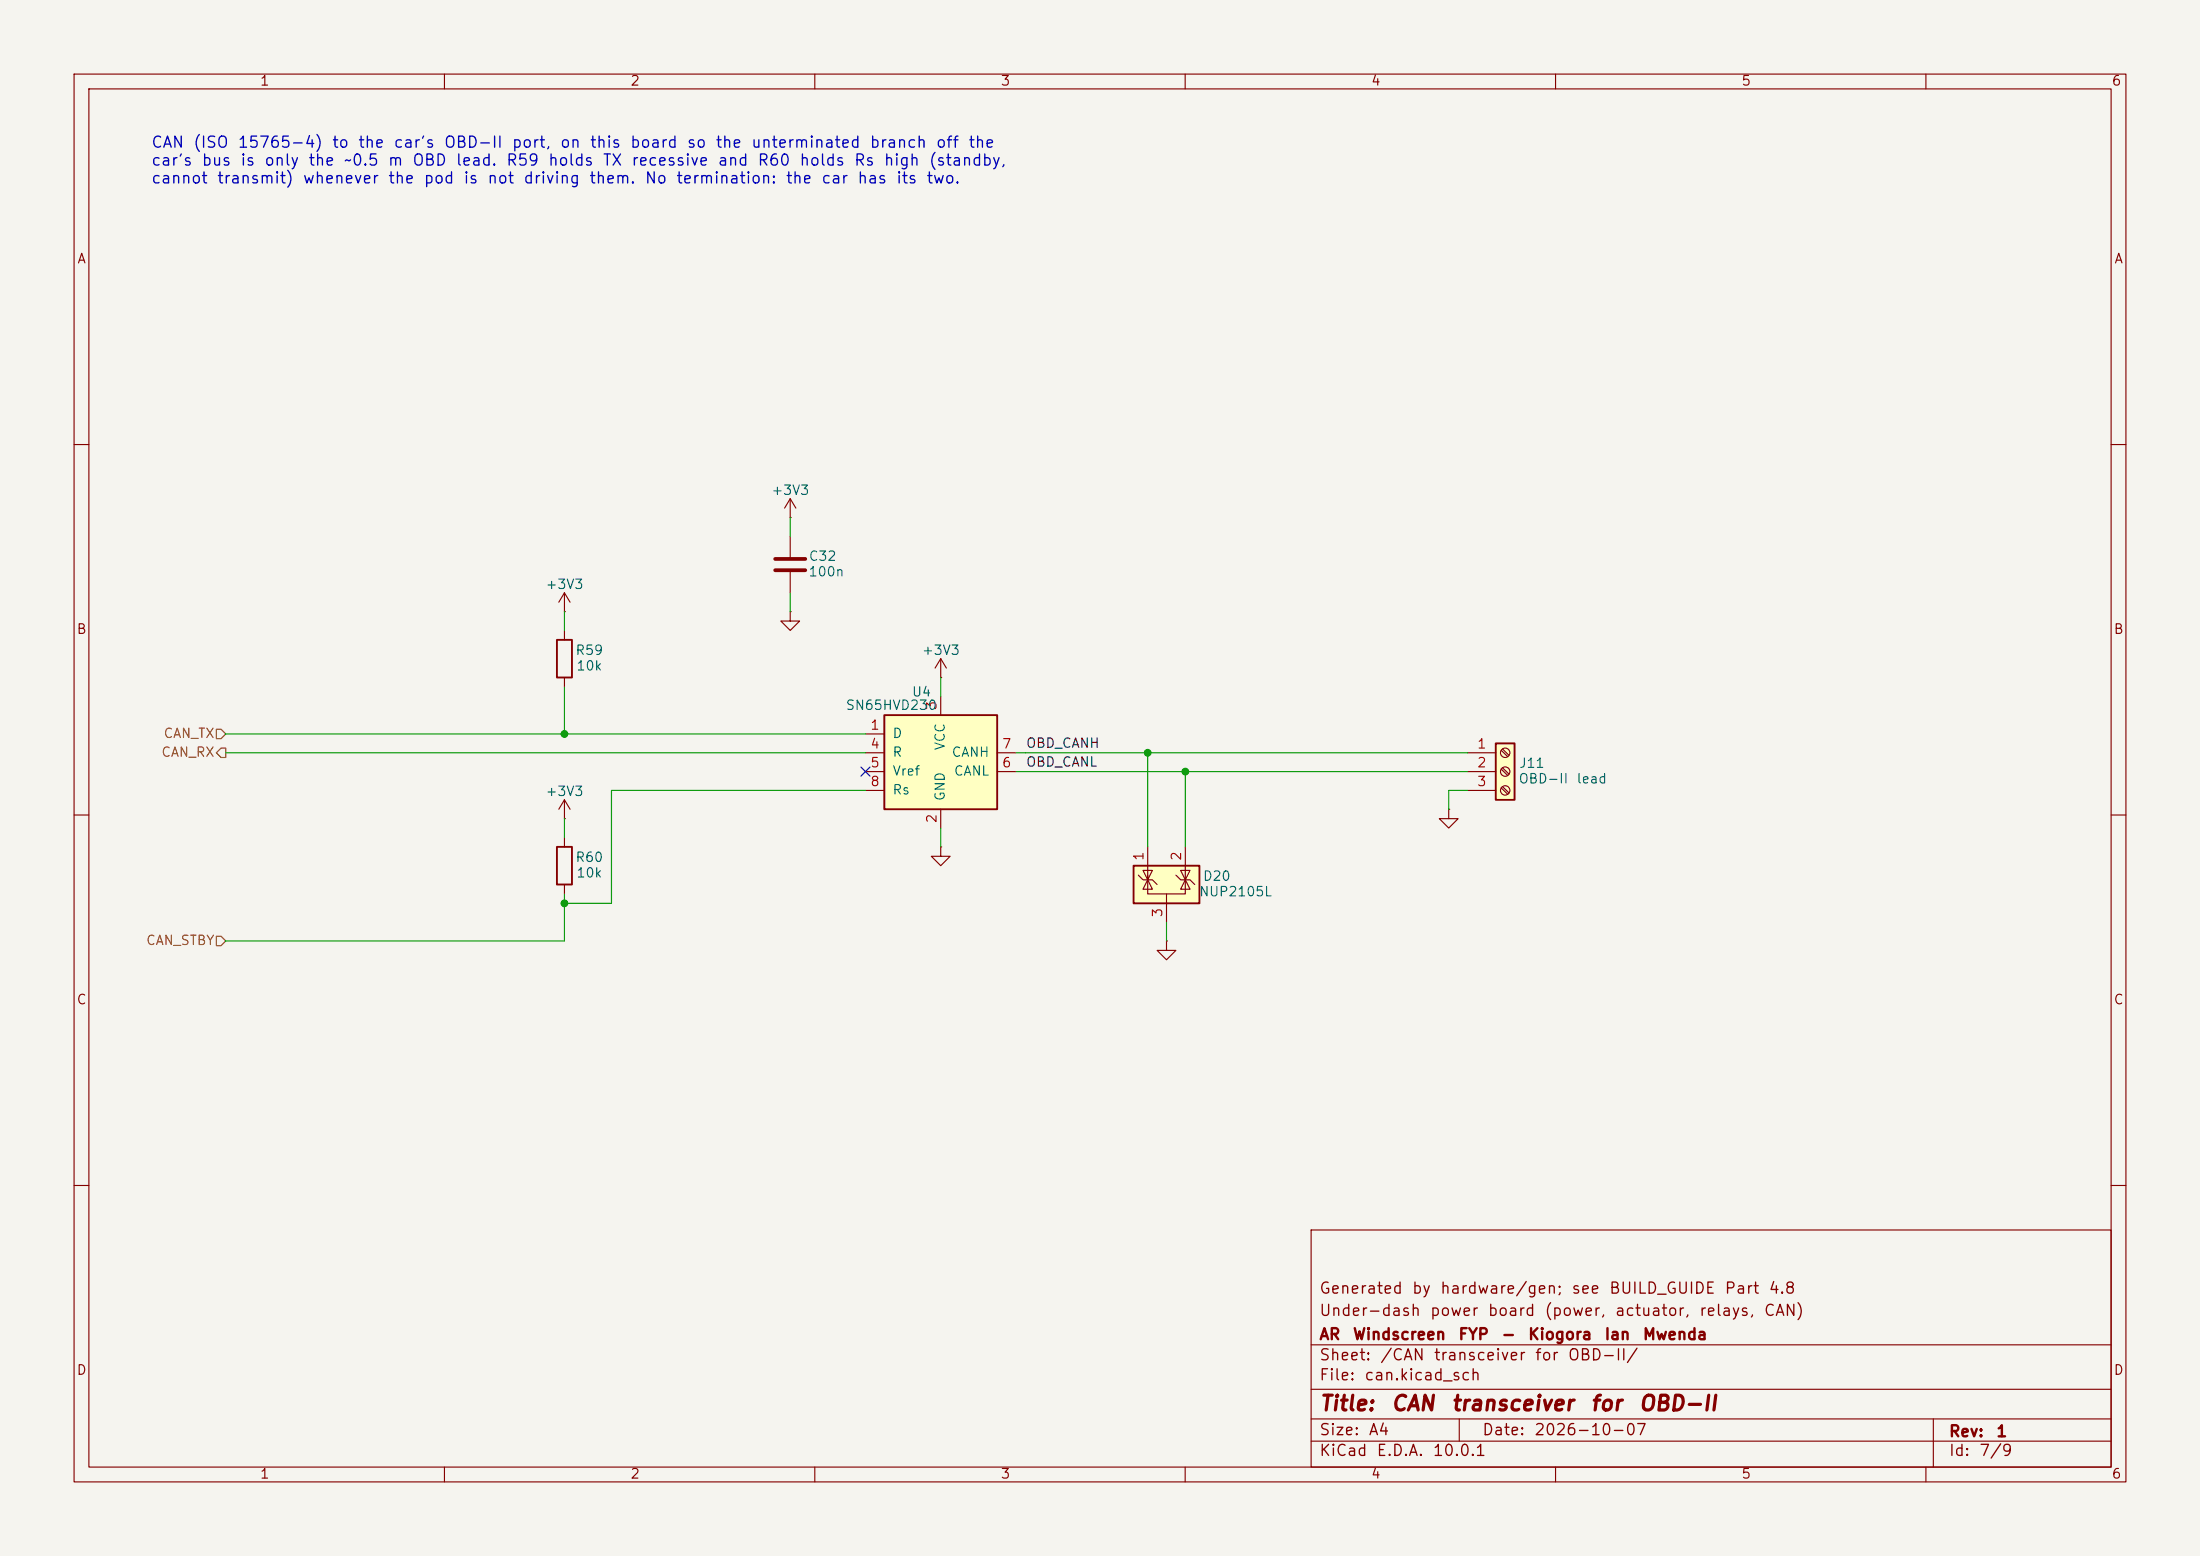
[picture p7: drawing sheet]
(kicad_sch
 (version 20250610)
 (generator "eeschema")
 (generator_version "10.0")
 (paper "A4")
 (title_block
  (title "CAN transceiver for OBD-II")
  (date "2026-10-07")
  (rev "1")
  (company "AR Windscreen FYP - Kiogora Ian Mwenda")
  (comment 1 "Under-dash power board (power, actuator, relays, CAN)")
  (comment 2 "Generated by hardware/gen; see BUILD_GUIDE Part 4.8"))
 (lib_symbols
  (symbol "Device:R"
   (pin_numbers (hide yes))
   (pin_names
    (offset 0)) (exclude_from_sim no) (in_bom yes) (on_board yes)
   (in_pos_files yes)
   (duplicate_pin_numbers_are_jumpers no)
   (property "Reference" "R" (at 2.032 0 90) (show_name no) (do_not_autoplace no) (effects (font (size 1.27 1.27))))
   (property "Value" "R" (at 0 0 90) (show_name no) (do_not_autoplace no) (effects (font (size 1.27 1.27))))
   (property "Footprint" "" (at -1.778 0 90) (show_name no) (do_not_autoplace no) (hide yes) (effects (font (size 1.27 1.27))))
   (property "Datasheet" "" (at 0 0 0) (show_name no) (do_not_autoplace no) (hide yes) (effects (font (size 1.27 1.27))))
   (property "Description" "Resistor" (at 0 0 0) (show_name no) (do_not_autoplace no) (hide yes) (effects (font (size 1.27 1.27))))
   (symbol "R_0_1"
    (rectangle (start -1.016 -2.54) (end 1.016 2.54) (stroke (width 0.254) (type default)) (fill (type none))))
   (symbol "R_1_1"
    (pin passive line (at 0 3.81 270) (length 1.27) (name "" (effects (font (size 1.27 1.27)))) (number "1" (effects (font (size 1.27 1.27)))))
    (pin passive line (at 0 -3.81 90) (length 1.27) (name "" (effects (font (size 1.27 1.27)))) (number "2" (effects (font (size 1.27 1.27))))))
   (embedded_fonts no))
  (symbol "Interface_CAN_LIN:SN65HVD230"
   (pin_names
    (offset 1.016)) (exclude_from_sim no) (in_bom yes) (on_board yes)
   (in_pos_files yes)
   (duplicate_pin_numbers_are_jumpers no)
   (property "Reference" "U" (at -2.54 10.16 0) (show_name no) (do_not_autoplace no) (effects (font (size 1.27 1.27)) (justify right)))
   (property "Value" "SN65HVD230" (at -2.54 7.62 0) (show_name no) (do_not_autoplace no) (effects (font (size 1.27 1.27)) (justify right)))
   (property "Footprint" "Package_SO:SOIC-8_3.9x4.9mm_P1.27mm" (at 0 -12.7 0) (show_name no) (do_not_autoplace no) (hide yes) (effects (font (size 1.27 1.27))))
   (property "Datasheet" "http://www.ti.com/lit/ds/symlink/sn65hvd230.pdf" (at -2.54 10.16 0) (show_name no) (do_not_autoplace no) (hide yes) (effects (font (size 1.27 1.27))))
   (property "Description" "CAN Bus Transceivers, 3.3V, 1Mbps, Low-Power capabilities, SOIC-8" (at 0 0 0) (show_name no) (do_not_autoplace no) (hide yes) (effects (font (size 1.27 1.27))))
   (symbol "SN65HVD230_0_1"
    (rectangle (start -7.62 5.08) (end 7.62 -7.62) (stroke (width 0.254) (type default)) (fill (type background))))
   (symbol "SN65HVD230_1_1"
    (pin input line (at -10.16 2.54 0) (length 2.54) (name "D" (effects (font (size 1.27 1.27)))) (number "1" (effects (font (size 1.27 1.27)))))
    (pin power_in line (at 0 -10.16 90) (length 2.54) (name "GND" (effects (font (size 1.27 1.27)))) (number "2" (effects (font (size 1.27 1.27)))))
    (pin power_in line (at 0 7.62 270) (length 2.54) (name "VCC" (effects (font (size 1.27 1.27)))) (number "3" (effects (font (size 1.27 1.27)))))
    (pin output line (at -10.16 0 0) (length 2.54) (name "R" (effects (font (size 1.27 1.27)))) (number "4" (effects (font (size 1.27 1.27)))))
    (pin output line (at -10.16 -2.54 0) (length 2.54) (name "Vref" (effects (font (size 1.27 1.27)))) (number "5" (effects (font (size 1.27 1.27)))))
    (pin bidirectional line (at 10.16 -2.54 180) (length 2.54) (name "CANL" (effects (font (size 1.27 1.27)))) (number "6" (effects (font (size 1.27 1.27)))))
    (pin bidirectional line (at 10.16 0 180) (length 2.54) (name "CANH" (effects (font (size 1.27 1.27)))) (number "7" (effects (font (size 1.27 1.27)))))
    (pin input line (at -10.16 -5.08 0) (length 2.54) (name "Rs" (effects (font (size 1.27 1.27)))) (number "8" (effects (font (size 1.27 1.27))))))
   (embedded_fonts no))
  (symbol "Device:C"
   (pin_numbers (hide yes))
   (pin_names
    (offset 0.254)) (exclude_from_sim no) (in_bom yes) (on_board yes)
   (in_pos_files yes)
   (duplicate_pin_numbers_are_jumpers no)
   (property "Reference" "C" (at 0.635 2.54 0) (show_name no) (do_not_autoplace no) (effects (font (size 1.27 1.27)) (justify left)))
   (property "Value" "C" (at 0.635 -2.54 0) (show_name no) (do_not_autoplace no) (effects (font (size 1.27 1.27)) (justify left)))
   (property "Footprint" "" (at 0.9652 -3.81 0) (show_name no) (do_not_autoplace no) (hide yes) (effects (font (size 1.27 1.27))))
   (property "Datasheet" "" (at 0 0 0) (show_name no) (do_not_autoplace no) (hide yes) (effects (font (size 1.27 1.27))))
   (property "Description" "Unpolarized capacitor" (at 0 0 0) (show_name no) (do_not_autoplace no) (hide yes) (effects (font (size 1.27 1.27))))
   (symbol "C_0_1"
    (polyline (pts (xy -2.032 0.762) (xy 2.032 0.762)) (stroke (width 0.508) (type default)) (fill (type none)))
    (polyline (pts (xy -2.032 -0.762) (xy 2.032 -0.762)) (stroke (width 0.508) (type default)) (fill (type none))))
   (symbol "C_1_1"
    (pin passive line (at 0 3.81 270) (length 2.794) (name "" (effects (font (size 1.27 1.27)))) (number "1" (effects (font (size 1.27 1.27)))))
    (pin passive line (at 0 -3.81 90) (length 2.794) (name "" (effects (font (size 1.27 1.27)))) (number "2" (effects (font (size 1.27 1.27))))))
   (embedded_fonts no))
  (symbol "Power_Protection:NUP2105L"
   (pin_names (hide yes)) (exclude_from_sim no) (in_bom yes) (on_board yes)
   (in_pos_files yes)
   (duplicate_pin_numbers_are_jumpers no)
   (property "Reference" "D" (at 5.715 2.54 0) (show_name no) (do_not_autoplace no) (effects (font (size 1.27 1.27)) (justify left)))
   (property "Value" "NUP2105L" (at 5.715 0.635 0) (show_name no) (do_not_autoplace no) (effects (font (size 1.27 1.27)) (justify left)))
   (property "Footprint" "Package_TO_SOT_SMD:SOT-23" (at 5.715 -1.27 0) (show_name no) (do_not_autoplace no) (hide yes) (effects (font (size 1.27 1.27)) (justify left)))
   (property "Datasheet" "https://www.onsemi.com/pub_link/Collateral/NUP2105L-D.PDF" (at 3.175 3.175 0) (show_name no) (do_not_autoplace no) (hide yes) (effects (font (size 1.27 1.27))))
   (property "Description" "Dual Line CAN Bus Protector, 24Vrwm" (at 0 0 0) (show_name no) (do_not_autoplace no) (hide yes) (effects (font (size 1.27 1.27))))
   (symbol "NUP2105L_0_0"
    (pin passive line (at 0 -5.08 90) (length 2.54) (name "A" (effects (font (size 1.27 1.27)))) (number "3" (effects (font (size 1.27 1.27))))))
   (symbol "NUP2105L_0_1"
    (rectangle (start -4.445 2.54) (end 4.445 -2.54) (stroke (width 0.254) (type default)) (fill (type background)))
    (polyline (pts (xy -3.81 1.27) (xy -3.175 0.635) (xy -1.905 0.635) (xy -1.27 0)) (stroke (width 0) (type default)) (fill (type none)))
    (polyline (pts (xy -2.54 2.54) (xy -2.54 0.635)) (stroke (width 0) (type default)) (fill (type none)))
    (polyline (pts (xy -2.54 0.635) (xy -2.54 -1.27) (xy 2.54 -1.27) (xy 2.54 0.635)) (stroke (width 0) (type default)) (fill (type none)))
    (polyline (pts (xy -2.54 0.635) (xy -1.905 -0.635) (xy -3.175 -0.635) (xy -2.54 0.635)) (stroke (width 0) (type default)) (fill (type none)))
    (polyline (pts (xy -2.54 0.635) (xy -3.175 1.905) (xy -1.905 1.905) (xy -2.54 0.635) (xy -2.54 1.27)) (stroke (width 0) (type default)) (fill (type none)))
    (polyline (pts (xy 0 -1.27) (xy 0 -2.54)) (stroke (width 0) (type default)) (fill (type none)))
    (polyline (pts (xy 1.27 1.27) (xy 1.905 0.635) (xy 2.54 0.635) (xy 3.175 0.635) (xy 3.81 0)) (stroke (width 0) (type default)) (fill (type none)))
    (polyline (pts (xy 2.54 2.54) (xy 2.54 0.635)) (stroke (width 0) (type default)) (fill (type none)))
    (polyline (pts (xy 2.54 0.635) (xy 1.905 -0.635) (xy 3.175 -0.635) (xy 2.54 0.635)) (stroke (width 0) (type default)) (fill (type none)))
    (polyline (pts (xy 2.54 0.635) (xy 3.175 1.905) (xy 1.905 1.905) (xy 2.54 0.635)) (stroke (width 0) (type default)) (fill (type none))))
   (symbol "NUP2105L_1_1"
    (pin passive line (at -2.54 5.08 270) (length 2.54) (name "K" (effects (font (size 1.27 1.27)))) (number "1" (effects (font (size 1.27 1.27)))))
    (pin passive line (at 2.54 5.08 270) (length 2.54) (name "K" (effects (font (size 1.27 1.27)))) (number "2" (effects (font (size 1.27 1.27))))))
   (embedded_fonts no))
  (symbol "Connector:Screw_Terminal_01x03"
   (pin_names
    (offset 1.016) (hide yes)) (exclude_from_sim no) (in_bom yes) (on_board yes)
   (in_pos_files yes)
   (duplicate_pin_numbers_are_jumpers no)
   (property "Reference" "J" (at 0 5.08 0) (show_name no) (do_not_autoplace no) (effects (font (size 1.27 1.27))))
   (property "Value" "Screw_Terminal_01x03" (at 0 -5.08 0) (show_name no) (do_not_autoplace no) (effects (font (size 1.27 1.27))))
   (property "Footprint" "" (at 0 0 0) (show_name no) (do_not_autoplace no) (hide yes) (effects (font (size 1.27 1.27))))
   (property "Datasheet" "" (at 0 0 0) (show_name no) (do_not_autoplace no) (hide yes) (effects (font (size 1.27 1.27))))
   (property "Description" "Generic screw terminal, single row, 01x03, script generated (kicad-library-utils/schlib/autogen/connector/)" (at 0 0 0) (show_name no) (do_not_autoplace no) (hide yes) (effects (font (size 1.27 1.27))))
   (symbol "Screw_Terminal_01x03_1_1"
    (rectangle (start -1.27 3.81) (end 1.27 -3.81) (stroke (width 0.254) (type default)) (fill (type background)))
    (polyline (pts (xy -0.5334 2.8702) (xy 0.3302 2.032)) (stroke (width 0.1524) (type default)) (fill (type none)))
    (polyline (pts (xy -0.5334 0.3302) (xy 0.3302 -0.508)) (stroke (width 0.1524) (type default)) (fill (type none)))
    (polyline (pts (xy -0.5334 -2.2098) (xy 0.3302 -3.048)) (stroke (width 0.1524) (type default)) (fill (type none)))
    (polyline (pts (xy -0.3556 3.048) (xy 0.508 2.2098)) (stroke (width 0.1524) (type default)) (fill (type none)))
    (polyline (pts (xy -0.3556 0.508) (xy 0.508 -0.3302)) (stroke (width 0.1524) (type default)) (fill (type none)))
    (polyline (pts (xy -0.3556 -2.032) (xy 0.508 -2.8702)) (stroke (width 0.1524) (type default)) (fill (type none)))
    (circle (center 0 2.54) (radius 0.635) (stroke (width 0.1524) (type default)) (fill (type none)))
    (circle (center 0 0) (radius 0.635) (stroke (width 0.1524) (type default)) (fill (type none)))
    (circle (center 0 -2.54) (radius 0.635) (stroke (width 0.1524) (type default)) (fill (type none)))
    (pin passive line (at -5.08 2.54 0) (length 3.81) (name "Pin_1" (effects (font (size 1.27 1.27)))) (number "1" (effects (font (size 1.27 1.27)))))
    (pin passive line (at -5.08 0 0) (length 3.81) (name "Pin_2" (effects (font (size 1.27 1.27)))) (number "2" (effects (font (size 1.27 1.27)))))
    (pin passive line (at -5.08 -2.54 0) (length 3.81) (name "Pin_3" (effects (font (size 1.27 1.27)))) (number "3" (effects (font (size 1.27 1.27))))))
   (embedded_fonts no))
  (symbol "power:+3V3"
   (power global)
   (pin_numbers (hide yes))
   (pin_names
    (offset 0) (hide yes)) (exclude_from_sim no) (in_bom yes) (on_board yes)
   (in_pos_files yes)
   (duplicate_pin_numbers_are_jumpers no)
   (property "Reference" "#PWR" (at 0 -3.81 0) (show_name no) (do_not_autoplace no) (hide yes) (effects (font (size 1.27 1.27))))
   (property "Value" "+3V3" (at 0 3.556 0) (show_name no) (do_not_autoplace no) (effects (font (size 1.27 1.27))))
   (property "Footprint" "" (at 0 0 0) (show_name no) (do_not_autoplace no) (hide yes) (effects (font (size 1.27 1.27))))
   (property "Datasheet" "" (at 0 0 0) (show_name no) (do_not_autoplace no) (hide yes) (effects (font (size 1.27 1.27))))
   (property "Description" "Power symbol creates a global label with name \"+3V3\"" (at 0 0 0) (show_name no) (do_not_autoplace no) (hide yes) (effects (font (size 1.27 1.27))))
   (symbol "+3V3_0_1"
    (polyline (pts (xy -0.762 1.27) (xy 0 2.54)) (stroke (width 0) (type default)) (fill (type none)))
    (polyline (pts (xy 0 2.54) (xy 0.762 1.27)) (stroke (width 0) (type default)) (fill (type none)))
    (polyline (pts (xy 0 0) (xy 0 2.54)) (stroke (width 0) (type default)) (fill (type none))))
   (symbol "+3V3_1_1"
    (pin power_in line (at 0 0 90) (length 0) (name "" (effects (font (size 1.27 1.27)))) (number "1" (effects (font (size 1.27 1.27))))))
   (embedded_fonts no))
  (symbol "power:GND"
   (power global)
   (pin_numbers (hide yes))
   (pin_names
    (offset 0) (hide yes)) (exclude_from_sim no) (in_bom yes) (on_board yes)
   (in_pos_files yes)
   (duplicate_pin_numbers_are_jumpers no)
   (property "Reference" "#PWR" (at 0 -6.35 0) (show_name no) (do_not_autoplace no) (hide yes) (effects (font (size 1.27 1.27))))
   (property "Value" "GND" (at 0 -3.81 0) (show_name no) (do_not_autoplace no) (effects (font (size 1.27 1.27))))
   (property "Footprint" "" (at 0 0 0) (show_name no) (do_not_autoplace no) (hide yes) (effects (font (size 1.27 1.27))))
   (property "Datasheet" "" (at 0 0 0) (show_name no) (do_not_autoplace no) (hide yes) (effects (font (size 1.27 1.27))))
   (property "Description" "Power symbol creates a global label with name \"GND\" , ground" (at 0 0 0) (show_name no) (do_not_autoplace no) (hide yes) (effects (font (size 1.27 1.27))))
   (symbol "GND_0_1"
    (polyline (pts (xy 0 0) (xy 0 -1.27) (xy 1.27 -1.27) (xy 0 -2.54) (xy -1.27 -1.27) (xy 0 -1.27)) (stroke (width 0) (type default)) (fill (type none))))
   (symbol "GND_1_1"
    (pin power_in line (at 0 0 270) (length 0) (name "" (effects (font (size 1.27 1.27)))) (number "1" (effects (font (size 1.27 1.27))))))
   (embedded_fonts no)))
 (text "CAN (ISO 15765-4) to the car's OBD-II port, on this board so the unterminated branch off the\ncar's bus is only the ~0.5 m OBD lead. R59 holds TX recessive and R60 holds Rs high (standby,\ncannot transmit) whenever the pod is not driving them. No termination: the car has its two."
  (exclude_from_sim no)
  (at 20.32 25.4 0)
  (effects (font (size 1.5 1.5)) (justify left bottom)))
 (symbol
  (lib_id "Device:R")
  (at 76.2 88.9 0)
  (unit 1)
  (exclude_from_sim no)
  (in_bom yes)
  (on_board yes)
  (dnp no)
  (property "Reference" "R59" (at 79.54 87.85 0) (effects (font (size 1.27 1.27))))
  (property "Value" "10k" (at 79.54 89.95 0) (effects (font (size 1.27 1.27))))
  (property "Footprint" "Resistor_SMD:R_0805_2012Metric" (at 76.2 88.9 0) (hide yes) (effects (font (size 1.27 1.27))))
  (property "Datasheet" "" (at 76.2 88.9 0) (hide yes) (effects (font (size 1.27 1.27))))
  (property "Description" "recessive when not driven" (at 76.2 88.9 0) (hide yes) (effects (font (size 1.27 1.27))))
  (pin "1")
  (pin "2"))
 (symbol
  (lib_id "Device:R")
  (at 76.2 116.84 0)
  (unit 1)
  (exclude_from_sim no)
  (in_bom yes)
  (on_board yes)
  (dnp no)
  (property "Reference" "R60" (at 79.54 115.79 0) (effects (font (size 1.27 1.27))))
  (property "Value" "10k" (at 79.54 117.89 0) (effects (font (size 1.27 1.27))))
  (property "Footprint" "Resistor_SMD:R_0805_2012Metric" (at 76.2 116.84 0) (hide yes) (effects (font (size 1.27 1.27))))
  (property "Datasheet" "" (at 76.2 116.84 0) (hide yes) (effects (font (size 1.27 1.27))))
  (property "Description" "standby (cannot transmit) when not driven" (at 76.2 116.84 0) (hide yes) (effects (font (size 1.27 1.27))))
  (pin "1")
  (pin "2"))
 (symbol
  (lib_id "Interface_CAN_LIN:SN65HVD230")
  (at 127.0 101.6 0)
  (unit 1)
  (exclude_from_sim no)
  (in_bom yes)
  (on_board yes)
  (dnp no)
  (property "Reference" "U4" (at 124.384 93.47 0) (effects (font (size 1.27 1.27))))
  (property "Value" "SN65HVD230" (at 120.32 95.27 0) (effects (font (size 1.27 1.27))))
  (property "Footprint" "Package_SO:SOIC-8_3.9x4.9mm_P1.27mm" (at 127.0 101.6 0) (hide yes) (effects (font (size 1.27 1.27))))
  (property "Datasheet" "" (at 127.0 101.6 0) (hide yes) (effects (font (size 1.27 1.27))))
  (property "Description" "beside the OBD lead: the stub on the car's bus is the lead only. No termination." (at 127.0 101.6 0) (hide yes) (effects (font (size 1.27 1.27))))
  (pin "1")
  (pin "2")
  (pin "3")
  (pin "4")
  (pin "5")
  (pin "6")
  (pin "7")
  (pin "8"))
 (symbol
  (lib_id "Device:C")
  (at 106.68 76.2 0)
  (unit 1)
  (exclude_from_sim no)
  (in_bom yes)
  (on_board yes)
  (dnp no)
  (property "Reference" "C32" (at 111.036 75.15 0) (effects (font (size 1.27 1.27))))
  (property "Value" "100n" (at 111.544 77.25 0) (effects (font (size 1.27 1.27))))
  (property "Footprint" "Capacitor_SMD:C_0805_2012Metric" (at 106.68 76.2 0) (hide yes) (effects (font (size 1.27 1.27))))
  (property "Datasheet" "" (at 106.68 76.2 0) (hide yes) (effects (font (size 1.27 1.27))))
  (property "Description" "" (at 106.68 76.2 0) (hide yes) (effects (font (size 1.27 1.27))))
  (pin "1")
  (pin "2"))
 (symbol
  (lib_id "Power_Protection:NUP2105L")
  (at 157.48 119.38 0)
  (unit 1)
  (exclude_from_sim no)
  (in_bom yes)
  (on_board yes)
  (dnp no)
  (property "Reference" "D20" (at 164.249 118.33 0) (effects (font (size 1.27 1.27))))
  (property "Value" "NUP2105L" (at 166.789 120.43 0) (effects (font (size 1.27 1.27))))
  (property "Footprint" "Package_TO_SOT_SMD:SOT-23" (at 157.48 119.38 0) (hide yes) (effects (font (size 1.27 1.27))))
  (property "Datasheet" "" (at 157.48 119.38 0) (hide yes) (effects (font (size 1.27 1.27))))
  (property "Description" "CAN bus ESD" (at 157.48 119.38 0) (hide yes) (effects (font (size 1.27 1.27))))
  (pin "3")
  (pin "1")
  (pin "2"))
 (symbol
  (lib_id "Connector:Screw_Terminal_01x03")
  (at 203.2 104.14 0)
  (unit 1)
  (exclude_from_sim no)
  (in_bom yes)
  (on_board yes)
  (dnp no)
  (property "Reference" "J11" (at 206.794 103.09 0) (effects (font (size 1.27 1.27))))
  (property "Value" "OBD-II lead" (at 210.858 105.19 0) (effects (font (size 1.27 1.27))))
  (property "Footprint" "TerminalBlock_Phoenix:TerminalBlock_Phoenix_MKDS-1,5-3-5.08_1x03_P5.08mm_Horizontal" (at 203.2 104.14 0) (hide yes) (effects (font (size 1.27 1.27))))
  (property "Datasheet" "" (at 203.2 104.14 0) (hide yes) (effects (font (size 1.27 1.27))))
  (property "Description" "J1962 pin 6 CAN_H, pin 14 CAN_L, pins 4/5 ground; ~0.5 m" (at 203.2 104.14 0) (hide yes) (effects (font (size 1.27 1.27))))
  (pin "1")
  (pin "2")
  (pin "3"))
 (no_connect
  (at 116.84 104.14))
 (wire
  (pts (xy 76.2 85.09) (xy 76.2 82.55))
  (stroke (width 0) (type default)))
 (symbol
  (lib_id "power:+3V3")
  (at 76.2 82.55 0)
  (unit 1)
  (exclude_from_sim no)
  (in_bom yes)
  (on_board yes)
  (dnp no)
  (property "Reference" "#PWR064" (at 76.2 82.55 0) (hide yes) (effects (font (size 1.27 1.27))))
  (property "Value" "+3V3" (at 76.2 78.95 0) (effects (font (size 1.27 1.27))))
  (property "Footprint" "" (at 76.2 82.55 0) (hide yes) (effects (font (size 1.27 1.27))))
  (property "Datasheet" "" (at 76.2 82.55 0) (hide yes) (effects (font (size 1.27 1.27))))
  (pin "1"))
 (wire
  (pts (xy 76.2 113.03) (xy 76.2 110.49))
  (stroke (width 0) (type default)))
 (symbol
  (lib_id "power:+3V3")
  (at 76.2 110.49 0)
  (unit 1)
  (exclude_from_sim no)
  (in_bom yes)
  (on_board yes)
  (dnp no)
  (property "Reference" "#PWR065" (at 76.2 110.49 0) (hide yes) (effects (font (size 1.27 1.27))))
  (property "Value" "+3V3" (at 76.2 106.89 0) (effects (font (size 1.27 1.27))))
  (property "Footprint" "" (at 76.2 110.49 0) (hide yes) (effects (font (size 1.27 1.27))))
  (property "Datasheet" "" (at 76.2 110.49 0) (hide yes) (effects (font (size 1.27 1.27))))
  (pin "1"))
 (wire
  (pts (xy 127.0 111.76) (xy 127.0 114.3))
  (stroke (width 0) (type default)))
 (symbol
  (lib_id "power:GND")
  (at 127.0 114.3 0)
  (unit 1)
  (exclude_from_sim no)
  (in_bom yes)
  (on_board yes)
  (dnp no)
  (property "Reference" "#PWR066" (at 127.0 114.3 0) (hide yes) (effects (font (size 1.27 1.27))))
  (property "Value" "GND" (at 127.0 110.7 0) (hide yes) (effects (font (size 1.27 1.27))))
  (property "Footprint" "" (at 127.0 114.3 0) (hide yes) (effects (font (size 1.27 1.27))))
  (property "Datasheet" "" (at 127.0 114.3 0) (hide yes) (effects (font (size 1.27 1.27))))
  (pin "1"))
 (wire
  (pts (xy 127.0 93.98) (xy 127.0 91.44))
  (stroke (width 0) (type default)))
 (symbol
  (lib_id "power:+3V3")
  (at 127.0 91.44 0)
  (unit 1)
  (exclude_from_sim no)
  (in_bom yes)
  (on_board yes)
  (dnp no)
  (property "Reference" "#PWR067" (at 127.0 91.44 0) (hide yes) (effects (font (size 1.27 1.27))))
  (property "Value" "+3V3" (at 127.0 87.84 0) (effects (font (size 1.27 1.27))))
  (property "Footprint" "" (at 127.0 91.44 0) (hide yes) (effects (font (size 1.27 1.27))))
  (property "Datasheet" "" (at 127.0 91.44 0) (hide yes) (effects (font (size 1.27 1.27))))
  (pin "1"))
 (wire
  (pts (xy 106.68 72.39) (xy 106.68 69.85))
  (stroke (width 0) (type default)))
 (symbol
  (lib_id "power:+3V3")
  (at 106.68 69.85 0)
  (unit 1)
  (exclude_from_sim no)
  (in_bom yes)
  (on_board yes)
  (dnp no)
  (property "Reference" "#PWR068" (at 106.68 69.85 0) (hide yes) (effects (font (size 1.27 1.27))))
  (property "Value" "+3V3" (at 106.68 66.25 0) (effects (font (size 1.27 1.27))))
  (property "Footprint" "" (at 106.68 69.85 0) (hide yes) (effects (font (size 1.27 1.27))))
  (property "Datasheet" "" (at 106.68 69.85 0) (hide yes) (effects (font (size 1.27 1.27))))
  (pin "1"))
 (wire
  (pts (xy 106.68 80.01) (xy 106.68 82.55))
  (stroke (width 0) (type default)))
 (symbol
  (lib_id "power:GND")
  (at 106.68 82.55 0)
  (unit 1)
  (exclude_from_sim no)
  (in_bom yes)
  (on_board yes)
  (dnp no)
  (property "Reference" "#PWR069" (at 106.68 82.55 0) (hide yes) (effects (font (size 1.27 1.27))))
  (property "Value" "GND" (at 106.68 78.95 0) (hide yes) (effects (font (size 1.27 1.27))))
  (property "Footprint" "" (at 106.68 82.55 0) (hide yes) (effects (font (size 1.27 1.27))))
  (property "Datasheet" "" (at 106.68 82.55 0) (hide yes) (effects (font (size 1.27 1.27))))
  (pin "1"))
 (wire
  (pts (xy 157.48 124.46) (xy 157.48 127.0))
  (stroke (width 0) (type default)))
 (symbol
  (lib_id "power:GND")
  (at 157.48 127.0 0)
  (unit 1)
  (exclude_from_sim no)
  (in_bom yes)
  (on_board yes)
  (dnp no)
  (property "Reference" "#PWR070" (at 157.48 127.0 0) (hide yes) (effects (font (size 1.27 1.27))))
  (property "Value" "GND" (at 157.48 123.4 0) (hide yes) (effects (font (size 1.27 1.27))))
  (property "Footprint" "" (at 157.48 127.0 0) (hide yes) (effects (font (size 1.27 1.27))))
  (property "Datasheet" "" (at 157.48 127.0 0) (hide yes) (effects (font (size 1.27 1.27))))
  (pin "1"))
 (wire
  (pts (xy 198.12 106.68) (xy 195.58 106.68))
  (stroke (width 0) (type default)))
 (wire
  (pts (xy 195.58 106.68) (xy 195.58 109.22))
  (stroke (width 0) (type default)))
 (symbol
  (lib_id "power:GND")
  (at 195.58 109.22 0)
  (unit 1)
  (exclude_from_sim no)
  (in_bom yes)
  (on_board yes)
  (dnp no)
  (property "Reference" "#PWR071" (at 195.58 109.22 0) (hide yes) (effects (font (size 1.27 1.27))))
  (property "Value" "GND" (at 195.58 105.62 0) (hide yes) (effects (font (size 1.27 1.27))))
  (property "Footprint" "" (at 195.58 109.22 0) (hide yes) (effects (font (size 1.27 1.27))))
  (property "Datasheet" "" (at 195.58 109.22 0) (hide yes) (effects (font (size 1.27 1.27))))
  (pin "1"))
 (hierarchical_label "CAN_RX"
  (shape output)
  (at 30.48 101.6 180)
  (effects (font (size 1.27 1.27)) (justify right)))
 (hierarchical_label "CAN_STBY"
  (shape input)
  (at 30.48 127.0 180)
  (effects (font (size 1.27 1.27)) (justify right)))
 (hierarchical_label "CAN_TX"
  (shape input)
  (at 30.48 99.06 180)
  (effects (font (size 1.27 1.27)) (justify right)))
 (label "OBD_CANL"
  (at 138.43 104.14 0)
  (effects (font (size 1.27 1.27)) (justify left bottom)))
 (label "OBD_CANH"
  (at 138.43 101.6 0)
  (effects (font (size 1.27 1.27)) (justify left bottom)))
 (wire
  (pts (xy 137.16 104.14) (xy 138.43 104.14))
  (stroke (width 0) (type default)))
 (wire
  (pts (xy 138.43 104.14) (xy 160.02 104.14))
  (stroke (width 0) (type default)))
 (wire
  (pts (xy 160.02 104.14) (xy 160.02 114.3))
  (stroke (width 0) (type default)))
 (wire
  (pts (xy 160.02 104.14) (xy 198.12 104.14))
  (stroke (width 0) (type default)))
 (junction
  (at 160.02 104.14)
  (diameter 0)
  (color 0 0 0 0))
 (wire
  (pts (xy 137.16 101.6) (xy 138.43 101.6))
  (stroke (width 0) (type default)))
 (wire
  (pts (xy 138.43 101.6) (xy 154.94 101.6))
  (stroke (width 0) (type default)))
 (wire
  (pts (xy 154.94 101.6) (xy 154.94 114.3))
  (stroke (width 0) (type default)))
 (wire
  (pts (xy 154.94 101.6) (xy 198.12 101.6))
  (stroke (width 0) (type default)))
 (junction
  (at 154.94 101.6)
  (diameter 0)
  (color 0 0 0 0))
 (wire
  (pts (xy 30.48 101.6) (xy 116.84 101.6))
  (stroke (width 0) (type default)))
 (wire
  (pts (xy 30.48 99.06) (xy 76.2 99.06))
  (stroke (width 0) (type default)))
 (wire
  (pts (xy 76.2 92.71) (xy 76.2 99.06))
  (stroke (width 0) (type default)))
 (wire
  (pts (xy 76.2 99.06) (xy 116.84 99.06))
  (stroke (width 0) (type default)))
 (junction
  (at 76.2 99.06)
  (diameter 0)
  (color 0 0 0 0))
 (wire
  (pts (xy 30.48 127.0) (xy 76.2 127.0))
  (stroke (width 0) (type default)))
 (wire
  (pts (xy 76.2 120.65) (xy 76.2 121.92))
  (stroke (width 0) (type default)))
 (wire
  (pts (xy 76.2 121.92) (xy 76.2 127.0))
  (stroke (width 0) (type default)))
 (wire
  (pts (xy 76.2 121.92) (xy 82.55 121.92))
  (stroke (width 0) (type default)))
 (wire
  (pts (xy 82.55 106.68) (xy 82.55 121.92))
  (stroke (width 0) (type default)))
 (wire
  (pts (xy 82.55 106.68) (xy 116.84 106.68))
  (stroke (width 0) (type default)))
 (junction
  (at 76.2 121.92)
  (diameter 0)
  (color 0 0 0 0))
 (embedded_fonts no))
